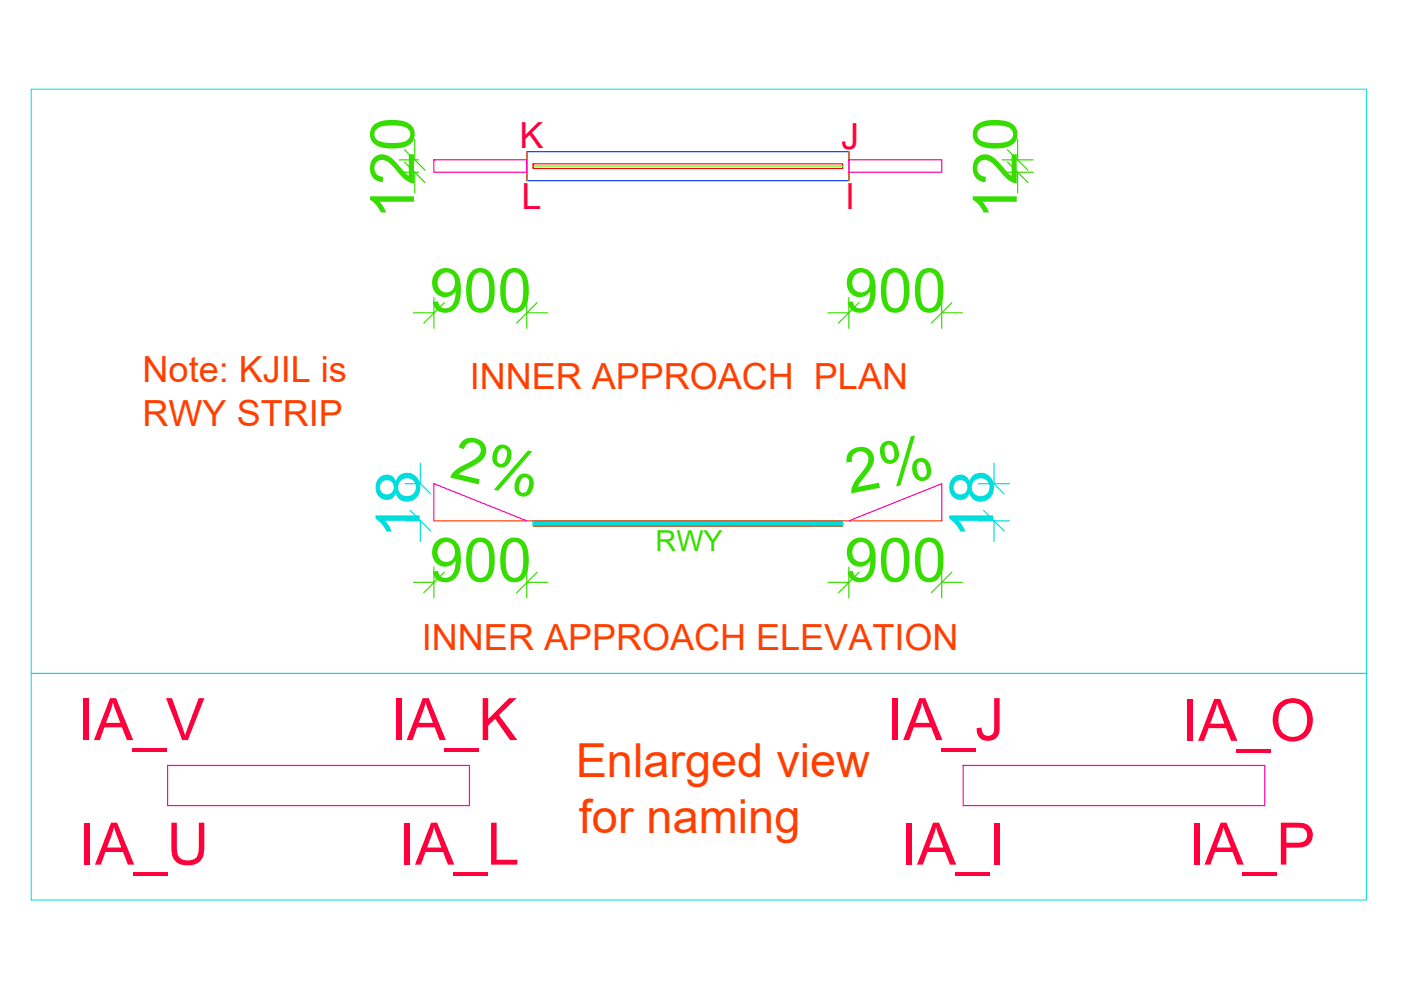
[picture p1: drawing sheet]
<svg xmlns="http://www.w3.org/2000/svg" width="297mm" height="210mm" viewBox="0 0 297 210" stroke-linecap="round" stroke-linejoin="round" font-family="sans-serif">
<!-- layer: Inner Approach -->
<path d="M92 33.9h19.7v2.6h-19.7zM180 33.9h19.7v2.6h-19.7zM92 110.4v-7.8l19.7 7.8M180 110.4l19.7-7.8v7.8M35.5 162.3h64v8.5h-64zM204.2 162.3h64v8.5h-64z" fill="none" stroke="#ff00bf" stroke-width=".25"/>
<!-- layer: Runway -->
<path d="M113 34.7h65.7v1h-65.7zM113 34.7v1" fill="none" stroke="#f00" stroke-width=".25"/>
<!-- layer: RWY Strip -->
<path d="M111.7 32.2h68.3v6.1h-68.3z" fill="none" stroke="#003fff" stroke-width=".25"/>
<!-- layer: RWY CL -->
<path d="M113 35.2h65.7" fill="none" stroke="#3fff00" stroke-width=".25"/>
<!-- layer: Approach -->
<path d="M111.7 32.2v6.1M180 32.2v6.1M92 110.4h107.7M113 111.5h65.7" fill="none" stroke="#ff3f00" stroke-width=".25"/>
<!-- layer: Approach Elev -->
<path d="M113 110.4l65.7 1.1v-1.1zM113 110.4l65.7 1.1h-65.7z" fill="#0dd" stroke="#0dd" stroke-width=".21"/>
<path d="M89.1 98.2v4.4h-3.2M210.7 98.2v4.4M85.9 110.4h3.2v4.4M113 110.4v1.1M178.7 110.4v1.1M207.4 110.4h6.6M207.4 102.6h6.6M210.7 110.4v4.4" fill="none" stroke="#0dd" stroke-width=".25"/>
<!-- layer: Dimtxt -->
<g fill="none" stroke="#37dd00" stroke-width=".25">
<path d="M84.7 33.9h4M84.7 36.5h4M87.9 29.5v4.4M87.9 36.5v4.4M212.5 33.9h6.5M212.5 36.5h6.5M215.7 29.5v4.4M215.7 36.5v4.4M87.6 66.3h4.4M92 63.1v6.5M111.7 63.1v6.5M111.7 66.3h4.4"/>
<path d="M175.6 66.3h4.4M180 63.1v6.5M199.7 63.1v6.5M199.7 66.3h4.3M87.6 123.5h4.4M92 120.2v6.6M111.7 120.2v6.6M111.7 123.5h4.4M175.6 123.5h4.4M180 120.2v6.6M199.7 123.5h4.3M199.7 120.2v6.6"/>
</g>
<!-- layer: 0 -->
<path d="M85.8 31.7l4.3 4.4M85.8 34.4l4.3 4.3M213.6 31.7l4.3 4.4M213.6 34.4l4.3 4.3M94.2 64.2l-4.4 4.3M113.9 64.2l-4.4 4.3M182.1 64.2l-4.3 4.3M201.8 64.2l-4.3 4.3M94.2 121.3l-4.4 4.4M113.9 121.3l-4.4 4.4M182.1 121.3l-4.3 4.4M201.8 121.3l-4.3 4.4" fill="none" stroke="#37dd00" stroke-width=".25"/>
<path d="M87 108.2l4.3 4.4M87 100.4l4.3 4.3M208.5 108.2l4.4 4.4M208.5 100.4l4.4 4.3" fill="none" stroke="#0dd" stroke-width=".25"/>
<!-- layer: Approach Elev -->
<path d="M6.6 18.9h283.1v123.9h-283.1zM6.6 142.8h283.1v48h-283.1z" fill="none" stroke="#0dd" stroke-width=".21"/>
<g font-size="13" fill="#37dd00">
<text x="87.8" y="46.5" transform="rotate(-90 87.8 46.5)">120</text>
<text x="215.6" y="46.5" transform="rotate(-90 215.6 46.5)">120</text>
<text x="91.1" y="66.2">900</text>
<text x="179" y="66.2">900</text>
<text x="95.1" y="101.2" transform="rotate(14 95.1 101.2)">2%</text>
<text x="180.1" y="104.7" transform="rotate(-11 180.1 104.7)">2%</text>
<text x="91.1" y="123.3">900</text>
<text x="179" y="123.3">900</text>
</g>
<g font-size="13" fill="#0dd">
<text x="89" y="114.1" transform="rotate(-90 89 114.1)">18</text>
<text x="210.6" y="114.1" transform="rotate(-90 210.6 114.1)">18</text>
</g>
<g font-size="12.4" fill="#ff003f">
<text x="16.5" y="156.9">IA_V</text>
<text x="82.8" y="156.9">IA_K</text>
<text x="188.1" y="156.9">IA_J</text>
<text x="250.6" y="157.1">IA_O</text>
<text x="16.7" y="183.3">IA_U</text>
<text x="84.6" y="183.3">IA_L</text>
<text x="191" y="183.3">IA_I</text>
<text x="251.9" y="183.3">IA_P</text>
</g>
<g font-size="9.9" fill="#ff3f00">
<text x="122.1" y="164.7">Enlarged view</text>
<text x="122.7" y="176.7">for naming</text>
</g>
<g font-size="7.6" fill="#ff003f">
<text x="110.2" y="31.5">K</text>
<text x="178.4" y="31.6">J</text>
<text x="110.6" y="44.4">L</text>
<text x="179.2" y="44.3">I</text>
</g>
<g font-size="7.6" fill="#ff3f00">
<text x="30.2" y="81.1">Note: KJIL is</text>
<text x="99.6" y="82.5">INNER APPROACH PLAN</text>
<text x="30.2" y="90.3">RWY STRIP</text>
<text x="89.5" y="137.7">INNER APPROACH ELEVATION</text>
</g>
<text font-size="6.1" fill="#37dd00" x="139" y="116.8">RWY</text>
</svg>
